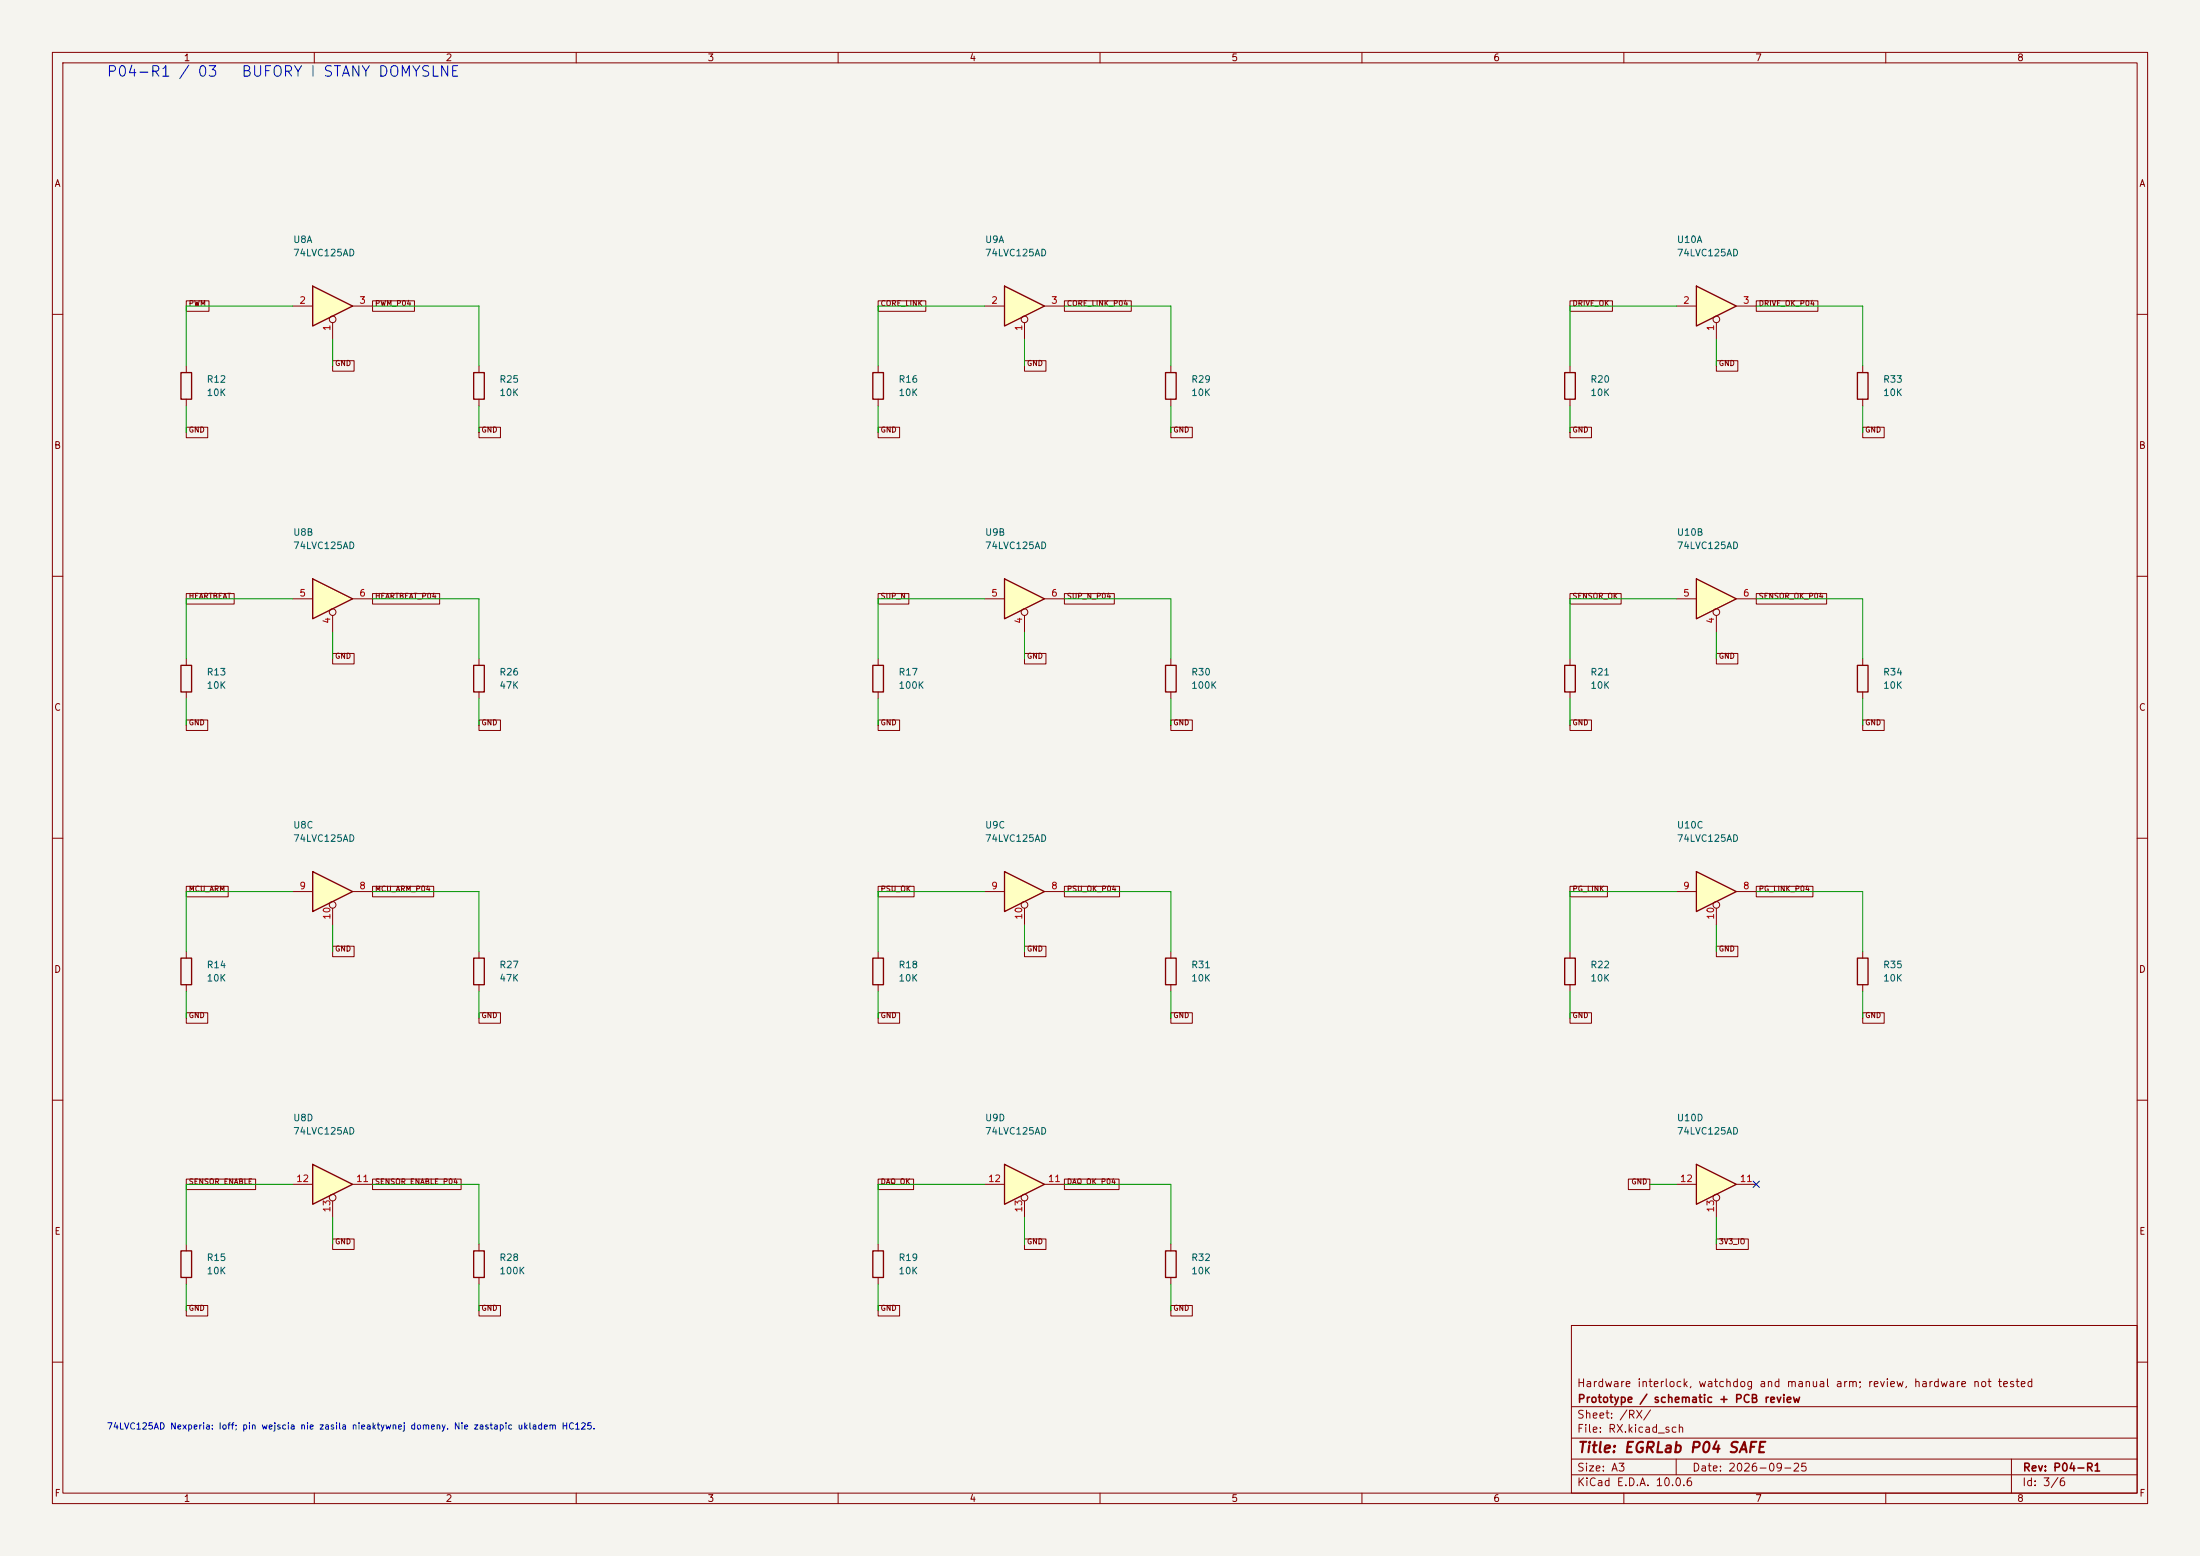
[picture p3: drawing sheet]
(kicad_sch (version 20250114) (generator "eeschema") (paper "A3") (title_block (title "EGRLab P04 SAFE") (date "2026-09-25") (rev "P04-R1") (company "Prototype / schematic + PCB review") (comment 1 "Hardware interlock, watchdog and manual arm; review, hardware not tested"))(lib_symbols (symbol "P04:74LVC125AD" (pin_names (offset 1.016)) (exclude_from_sim no) (in_bom yes) (on_board yes) (in_pos_files yes) (duplicate_pin_numbers_are_jumpers no) (symbol "74LVC125AD_1_0" (polyline (pts (xy -3.81 3.81) (xy -3.81 -3.81) (xy 3.81 0) (xy -3.81 3.81)) (stroke (width 0.254) (type default)) (fill (type background))) (pin input inverted (at 0 -6.35 90) (length 4.445) (name "" (effects (font (size 1.27 1.27)))) (number "1" (effects (font (size 1.27 1.27))))) (pin input line (at -7.62 0 0) (length 3.81) (name "" (effects (font (size 1.27 1.27)))) (number "2" (effects (font (size 1.27 1.27))))) (pin tri_state line (at 7.62 0 180) (length 3.81) (name "" (effects (font (size 1.27 1.27)))) (number "3" (effects (font (size 1.27 1.27)))))) (symbol "74LVC125AD_2_0" (polyline (pts (xy -3.81 3.81) (xy -3.81 -3.81) (xy 3.81 0) (xy -3.81 3.81)) (stroke (width 0.254) (type default)) (fill (type background))) (pin input inverted (at 0 -6.35 90) (length 4.445) (name "" (effects (font (size 1.27 1.27)))) (number "4" (effects (font (size 1.27 1.27))))) (pin input line (at -7.62 0 0) (length 3.81) (name "" (effects (font (size 1.27 1.27)))) (number "5" (effects (font (size 1.27 1.27))))) (pin tri_state line (at 7.62 0 180) (length 3.81) (name "" (effects (font (size 1.27 1.27)))) (number "6" (effects (font (size 1.27 1.27)))))) (symbol "74LVC125AD_3_0" (polyline (pts (xy -3.81 3.81) (xy -3.81 -3.81) (xy 3.81 0) (xy -3.81 3.81)) (stroke (width 0.254) (type default)) (fill (type background))) (pin tri_state line (at 7.62 0 180) (length 3.81) (name "" (effects (font (size 1.27 1.27)))) (number "8" (effects (font (size 1.27 1.27))))) (pin input line (at -7.62 0 0) (length 3.81) (name "" (effects (font (size 1.27 1.27)))) (number "9" (effects (font (size 1.27 1.27))))) (pin input inverted (at 0 -6.35 90) (length 4.445) (name "" (effects (font (size 1.27 1.27)))) (number "10" (effects (font (size 1.27 1.27)))))) (symbol "74LVC125AD_4_0" (polyline (pts (xy -3.81 3.81) (xy -3.81 -3.81) (xy 3.81 0) (xy -3.81 3.81)) (stroke (width 0.254) (type default)) (fill (type background))) (pin tri_state line (at 7.62 0 180) (length 3.81) (name "" (effects (font (size 1.27 1.27)))) (number "11" (effects (font (size 1.27 1.27))))) (pin input line (at -7.62 0 0) (length 3.81) (name "" (effects (font (size 1.27 1.27)))) (number "12" (effects (font (size 1.27 1.27))))) (pin input inverted (at 0 -6.35 90) (length 4.445) (name "" (effects (font (size 1.27 1.27)))) (number "13" (effects (font (size 1.27 1.27)))))) (symbol "74LVC125AD_5_0" (pin power_in line (at 0 -12.7 90) (length 5.08) (name "GND" (effects (font (size 1.27 1.27)))) (number "7" (effects (font (size 1.27 1.27))))) (pin power_in line (at 0 12.7 270) (length 5.08) (name "VCC" (effects (font (size 1.27 1.27)))) (number "14" (effects (font (size 1.27 1.27)))))) (symbol "74LVC125AD_5_1" (rectangle (start -5.08 7.62) (end 5.08 -7.62) (stroke (width 0.254) (type default)) (fill (type background)))) (embedded_fonts no))(symbol "P04:R" (pin_numbers (hide yes)) (pin_names (offset 0)) (exclude_from_sim no) (in_bom yes) (on_board yes) (in_pos_files yes) (duplicate_pin_numbers_are_jumpers no) (symbol "R_0_1" (rectangle (start -1.016 -2.54) (end 1.016 2.54) (stroke (width 0.254) (type default)) (fill (type none)))) (symbol "R_1_1" (pin passive line (at 0 3.81 270) (length 1.27) (name "" (effects (font (size 1.27 1.27)))) (number "1" (effects (font (size 1.27 1.27))))) (pin passive line (at 0 -3.81 90) (length 1.27) (name "" (effects (font (size 1.27 1.27)))) (number "2" (effects (font (size 1.27 1.27)))))) (embedded_fonts no)))(symbol (lib_id "P04:74LVC125AD") (at 63.5 58.42 0) (unit 1) (in_bom yes) (on_board yes) (dnp no) (property "Reference" "U8" (at 55.88 45.72 0) (effects (font (size 1.27 1.27)) (justify left))) (property "Value" "74LVC125AD" (at 55.88 48.26 0) (effects (font (size 1.27 1.27)) (justify left)))(property "Footprint" "P04:Adapter_SO14_DIP14_W15.24_Kamami575068" (at 63.5 58.42 0) (effects (font (size 1 1)) hide))(property "MPN" "74LVC125AD,118 (Nexperia)" (at 63.5 58.42 0) (effects (font (size 1 1)) hide))(property "BaselineRef" "U_RX1" (at 63.5 58.42 0) (effects (font (size 1 1)) hide))(property "Datasheet" "https://assets.nexperia.com/documents/data-sheet/74LVC125A.pdf" (at 63.5 58.42 0) (effects (font (size 1 1)) hide))(pin "1")(pin "2")(pin "3"))(symbol (lib_id "P04:R") (at 35.56 73.66 0) (unit 1) (in_bom yes) (on_board yes) (dnp no) (property "Reference" "R12" (at 39.370000000000005 72.39 0) (effects (font (size 1.27 1.27)) (justify left))) (property "Value" "10K" (at 39.370000000000005 74.93 0) (effects (font (size 1.27 1.27)) (justify left)))(property "Footprint" "Resistor_THT:R_Axial_DIN0207_L6.3mm_D2.5mm_P10.16mm_Horizontal" (at 35.56 73.66 0) (effects (font (size 1 1)) hide))(property "MPN" "MFR-25FRF52-10K" (at 35.56 73.66 0) (effects (font (size 1 1)) hide))(property "BaselineRef" "R_EXT_PWM" (at 35.56 73.66 0) (effects (font (size 1 1)) hide))(property "Datasheet" "https://yageogroup.com/content/Resource%20Library/Datasheet/YAGEO-MFR_DATASHEET.pdf" (at 35.56 73.66 0) (effects (font (size 1 1)) hide))(pin "1")(pin "2"))(symbol (lib_id "P04:R") (at 91.44 73.66 0) (unit 1) (in_bom yes) (on_board yes) (dnp no) (property "Reference" "R25" (at 95.25 72.39 0) (effects (font (size 1.27 1.27)) (justify left))) (property "Value" "10K" (at 95.25 74.93 0) (effects (font (size 1.27 1.27)) (justify left)))(property "Footprint" "Resistor_THT:R_Axial_DIN0207_L6.3mm_D2.5mm_P10.16mm_Horizontal" (at 91.44 73.66 0) (effects (font (size 1 1)) hide))(property "MPN" "MFR-25FRF52-10K" (at 91.44 73.66 0) (effects (font (size 1 1)) hide))(property "BaselineRef" "R_LOCAL_PWM" (at 91.44 73.66 0) (effects (font (size 1 1)) hide))(property "Datasheet" "https://yageogroup.com/content/Resource%20Library/Datasheet/YAGEO-MFR_DATASHEET.pdf" (at 91.44 73.66 0) (effects (font (size 1 1)) hide))(pin "1")(pin "2"))(wire (pts (xy 35.56 69.85) (xy 35.56 58.42)) (stroke (width 0) (type default)))(wire (pts (xy 35.56 58.42) (xy 55.88 58.42)) (stroke (width 0) (type default)))(global_label "PWM" (shape passive)  (at 35.56 58.42 0) (effects (font (size 1 1)) (justify left bottom)))(wire (pts (xy 91.44 69.85) (xy 91.44 58.42)) (stroke (width 0) (type default)))(wire (pts (xy 71.12 58.42) (xy 91.44 58.42)) (stroke (width 0) (type default)))(global_label "PWM_P04" (shape passive)  (at 71.12 58.42 0) (effects (font (size 1 1)) (justify left bottom)))(symbol (lib_id "P04:74LVC125AD") (at 63.5 114.3 0) (unit 2) (in_bom yes) (on_board yes) (dnp no) (property "Reference" "U8" (at 55.88 101.6 0) (effects (font (size 1.27 1.27)) (justify left))) (property "Value" "74LVC125AD" (at 55.88 104.14 0) (effects (font (size 1.27 1.27)) (justify left)))(property "Footprint" "P04:Adapter_SO14_DIP14_W15.24_Kamami575068" (at 63.5 114.3 0) (effects (font (size 1 1)) hide))(property "MPN" "74LVC125AD,118 (Nexperia)" (at 63.5 114.3 0) (effects (font (size 1 1)) hide))(property "BaselineRef" "U_RX1" (at 63.5 114.3 0) (effects (font (size 1 1)) hide))(property "Datasheet" "https://assets.nexperia.com/documents/data-sheet/74LVC125A.pdf" (at 63.5 114.3 0) (effects (font (size 1 1)) hide))(pin "4")(pin "5")(pin "6"))(symbol (lib_id "P04:R") (at 35.56 129.54 0) (unit 1) (in_bom yes) (on_board yes) (dnp no) (property "Reference" "R13" (at 39.370000000000005 128.26999999999998 0) (effects (font (size 1.27 1.27)) (justify left))) (property "Value" "10K" (at 39.370000000000005 130.80999999999997 0) (effects (font (size 1.27 1.27)) (justify left)))(property "Footprint" "Resistor_THT:R_Axial_DIN0207_L6.3mm_D2.5mm_P10.16mm_Horizontal" (at 35.56 129.54 0) (effects (font (size 1 1)) hide))(property "MPN" "MFR-25FRF52-10K" (at 35.56 129.54 0) (effects (font (size 1 1)) hide))(property "BaselineRef" "R_EXT_HEARTBEAT" (at 35.56 129.54 0) (effects (font (size 1 1)) hide))(property "Datasheet" "https://yageogroup.com/content/Resource%20Library/Datasheet/YAGEO-MFR_DATASHEET.pdf" (at 35.56 129.54 0) (effects (font (size 1 1)) hide))(pin "1")(pin "2"))(symbol (lib_id "P04:R") (at 91.44 129.54 0) (unit 1) (in_bom yes) (on_board yes) (dnp no) (property "Reference" "R26" (at 95.25 128.26999999999998 0) (effects (font (size 1.27 1.27)) (justify left))) (property "Value" "47K" (at 95.25 130.80999999999997 0) (effects (font (size 1.27 1.27)) (justify left)))(property "Footprint" "Resistor_THT:R_Axial_DIN0207_L6.3mm_D2.5mm_P10.16mm_Horizontal" (at 91.44 129.54 0) (effects (font (size 1 1)) hide))(property "MPN" "MFR-25FRF52-47K" (at 91.44 129.54 0) (effects (font (size 1 1)) hide))(property "BaselineRef" "R_LOCAL_HEARTBEAT" (at 91.44 129.54 0) (effects (font (size 1 1)) hide))(property "Datasheet" "https://yageogroup.com/content/Resource%20Library/Datasheet/YAGEO-MFR_DATASHEET.pdf" (at 91.44 129.54 0) (effects (font (size 1 1)) hide))(pin "1")(pin "2"))(wire (pts (xy 35.56 125.73) (xy 35.56 114.3)) (stroke (width 0) (type default)))(wire (pts (xy 35.56 114.3) (xy 55.88 114.3)) (stroke (width 0) (type default)))(global_label "HEARTBEAT" (shape passive)  (at 35.56 114.3 0) (effects (font (size 1 1)) (justify left bottom)))(wire (pts (xy 91.44 125.73) (xy 91.44 114.3)) (stroke (width 0) (type default)))(wire (pts (xy 71.12 114.3) (xy 91.44 114.3)) (stroke (width 0) (type default)))(global_label "HEARTBEAT_P04" (shape passive)  (at 71.12 114.3 0) (effects (font (size 1 1)) (justify left bottom)))(symbol (lib_id "P04:74LVC125AD") (at 63.5 170.18 0) (unit 3) (in_bom yes) (on_board yes) (dnp no) (property "Reference" "U8" (at 55.88 157.48 0) (effects (font (size 1.27 1.27)) (justify left))) (property "Value" "74LVC125AD" (at 55.88 160.01999999999998 0) (effects (font (size 1.27 1.27)) (justify left)))(property "Footprint" "P04:Adapter_SO14_DIP14_W15.24_Kamami575068" (at 63.5 170.18 0) (effects (font (size 1 1)) hide))(property "MPN" "74LVC125AD,118 (Nexperia)" (at 63.5 170.18 0) (effects (font (size 1 1)) hide))(property "BaselineRef" "U_RX1" (at 63.5 170.18 0) (effects (font (size 1 1)) hide))(property "Datasheet" "https://assets.nexperia.com/documents/data-sheet/74LVC125A.pdf" (at 63.5 170.18 0) (effects (font (size 1 1)) hide))(pin "8")(pin "9")(pin "10"))(symbol (lib_id "P04:R") (at 35.56 185.42 0) (unit 1) (in_bom yes) (on_board yes) (dnp no) (property "Reference" "R14" (at 39.370000000000005 184.14999999999998 0) (effects (font (size 1.27 1.27)) (justify left))) (property "Value" "10K" (at 39.370000000000005 186.68999999999997 0) (effects (font (size 1.27 1.27)) (justify left)))(property "Footprint" "Resistor_THT:R_Axial_DIN0207_L6.3mm_D2.5mm_P10.16mm_Horizontal" (at 35.56 185.42 0) (effects (font (size 1 1)) hide))(property "MPN" "MFR-25FRF52-10K" (at 35.56 185.42 0) (effects (font (size 1 1)) hide))(property "BaselineRef" "R_EXT_MCU_ARM" (at 35.56 185.42 0) (effects (font (size 1 1)) hide))(property "Datasheet" "https://yageogroup.com/content/Resource%20Library/Datasheet/YAGEO-MFR_DATASHEET.pdf" (at 35.56 185.42 0) (effects (font (size 1 1)) hide))(pin "1")(pin "2"))(symbol (lib_id "P04:R") (at 91.44 185.42 0) (unit 1) (in_bom yes) (on_board yes) (dnp no) (property "Reference" "R27" (at 95.25 184.14999999999998 0) (effects (font (size 1.27 1.27)) (justify left))) (property "Value" "47K" (at 95.25 186.68999999999997 0) (effects (font (size 1.27 1.27)) (justify left)))(property "Footprint" "Resistor_THT:R_Axial_DIN0207_L6.3mm_D2.5mm_P10.16mm_Horizontal" (at 91.44 185.42 0) (effects (font (size 1 1)) hide))(property "MPN" "MFR-25FRF52-47K" (at 91.44 185.42 0) (effects (font (size 1 1)) hide))(property "BaselineRef" "R_LOCAL_MCU_ARM" (at 91.44 185.42 0) (effects (font (size 1 1)) hide))(property "Datasheet" "https://yageogroup.com/content/Resource%20Library/Datasheet/YAGEO-MFR_DATASHEET.pdf" (at 91.44 185.42 0) (effects (font (size 1 1)) hide))(pin "1")(pin "2"))(wire (pts (xy 35.56 181.61) (xy 35.56 170.18)) (stroke (width 0) (type default)))(wire (pts (xy 35.56 170.18) (xy 55.88 170.18)) (stroke (width 0) (type default)))(global_label "MCU_ARM" (shape passive)  (at 35.56 170.18 0) (effects (font (size 1 1)) (justify left bottom)))(wire (pts (xy 91.44 181.61) (xy 91.44 170.18)) (stroke (width 0) (type default)))(wire (pts (xy 71.12 170.18) (xy 91.44 170.18)) (stroke (width 0) (type default)))(global_label "MCU_ARM_P04" (shape passive)  (at 71.12 170.18 0) (effects (font (size 1 1)) (justify left bottom)))(symbol (lib_id "P04:74LVC125AD") (at 63.5 226.06 0) (unit 4) (in_bom yes) (on_board yes) (dnp no) (property "Reference" "U8" (at 55.88 213.36 0) (effects (font (size 1.27 1.27)) (justify left))) (property "Value" "74LVC125AD" (at 55.88 215.9 0) (effects (font (size 1.27 1.27)) (justify left)))(property "Footprint" "P04:Adapter_SO14_DIP14_W15.24_Kamami575068" (at 63.5 226.06 0) (effects (font (size 1 1)) hide))(property "MPN" "74LVC125AD,118 (Nexperia)" (at 63.5 226.06 0) (effects (font (size 1 1)) hide))(property "BaselineRef" "U_RX1" (at 63.5 226.06 0) (effects (font (size 1 1)) hide))(property "Datasheet" "https://assets.nexperia.com/documents/data-sheet/74LVC125A.pdf" (at 63.5 226.06 0) (effects (font (size 1 1)) hide))(pin "11")(pin "12")(pin "13"))(symbol (lib_id "P04:R") (at 35.56 241.3 0) (unit 1) (in_bom yes) (on_board yes) (dnp no) (property "Reference" "R15" (at 39.370000000000005 240.03 0) (effects (font (size 1.27 1.27)) (justify left))) (property "Value" "10K" (at 39.370000000000005 242.57 0) (effects (font (size 1.27 1.27)) (justify left)))(property "Footprint" "Resistor_THT:R_Axial_DIN0207_L6.3mm_D2.5mm_P10.16mm_Horizontal" (at 35.56 241.3 0) (effects (font (size 1 1)) hide))(property "MPN" "MFR-25FRF52-10K" (at 35.56 241.3 0) (effects (font (size 1 1)) hide))(property "BaselineRef" "R_EXT_SENSOR_ENABLE" (at 35.56 241.3 0) (effects (font (size 1 1)) hide))(property "Datasheet" "https://yageogroup.com/content/Resource%20Library/Datasheet/YAGEO-MFR_DATASHEET.pdf" (at 35.56 241.3 0) (effects (font (size 1 1)) hide))(pin "1")(pin "2"))(symbol (lib_id "P04:R") (at 91.44 241.3 0) (unit 1) (in_bom yes) (on_board yes) (dnp no) (property "Reference" "R28" (at 95.25 240.03 0) (effects (font (size 1.27 1.27)) (justify left))) (property "Value" "100K" (at 95.25 242.57 0) (effects (font (size 1.27 1.27)) (justify left)))(property "Footprint" "Resistor_THT:R_Axial_DIN0207_L6.3mm_D2.5mm_P10.16mm_Horizontal" (at 91.44 241.3 0) (effects (font (size 1 1)) hide))(property "MPN" "MFR-25FRF52-100K" (at 91.44 241.3 0) (effects (font (size 1 1)) hide))(property "BaselineRef" "R_LOCAL_SENSOR_ENABLE" (at 91.44 241.3 0) (effects (font (size 1 1)) hide))(property "Datasheet" "https://yageogroup.com/content/Resource%20Library/Datasheet/YAGEO-MFR_DATASHEET.pdf" (at 91.44 241.3 0) (effects (font (size 1 1)) hide))(pin "1")(pin "2"))(wire (pts (xy 35.56 237.49) (xy 35.56 226.06)) (stroke (width 0) (type default)))(wire (pts (xy 35.56 226.06) (xy 55.88 226.06)) (stroke (width 0) (type default)))(global_label "SENSOR_ENABLE" (shape passive)  (at 35.56 226.06 0) (effects (font (size 1 1)) (justify left bottom)))(wire (pts (xy 91.44 237.49) (xy 91.44 226.06)) (stroke (width 0) (type default)))(wire (pts (xy 71.12 226.06) (xy 91.44 226.06)) (stroke (width 0) (type default)))(global_label "SENSOR_ENABLE_P04" (shape passive)  (at 71.12 226.06 0) (effects (font (size 1 1)) (justify left bottom)))(symbol (lib_id "P04:74LVC125AD") (at 195.58 58.42 0) (unit 1) (in_bom yes) (on_board yes) (dnp no) (property "Reference" "U9" (at 187.96 45.72 0) (effects (font (size 1.27 1.27)) (justify left))) (property "Value" "74LVC125AD" (at 187.96 48.26 0) (effects (font (size 1.27 1.27)) (justify left)))(property "Footprint" "P04:Adapter_SO14_DIP14_W15.24_Kamami575068" (at 195.58 58.42 0) (effects (font (size 1 1)) hide))(property "MPN" "74LVC125AD,118 (Nexperia)" (at 195.58 58.42 0) (effects (font (size 1 1)) hide))(property "BaselineRef" "U_RX2" (at 195.58 58.42 0) (effects (font (size 1 1)) hide))(property "Datasheet" "https://assets.nexperia.com/documents/data-sheet/74LVC125A.pdf" (at 195.58 58.42 0) (effects (font (size 1 1)) hide))(pin "1")(pin "2")(pin "3"))(symbol (lib_id "P04:R") (at 167.64 73.66 0) (unit 1) (in_bom yes) (on_board yes) (dnp no) (property "Reference" "R16" (at 171.45 72.39 0) (effects (font (size 1.27 1.27)) (justify left))) (property "Value" "10K" (at 171.45 74.93 0) (effects (font (size 1.27 1.27)) (justify left)))(property "Footprint" "Resistor_THT:R_Axial_DIN0207_L6.3mm_D2.5mm_P10.16mm_Horizontal" (at 167.64 73.66 0) (effects (font (size 1 1)) hide))(property "MPN" "MFR-25FRF52-10K" (at 167.64 73.66 0) (effects (font (size 1 1)) hide))(property "BaselineRef" "R_EXT_CORE_LINK" (at 167.64 73.66 0) (effects (font (size 1 1)) hide))(property "Datasheet" "https://yageogroup.com/content/Resource%20Library/Datasheet/YAGEO-MFR_DATASHEET.pdf" (at 167.64 73.66 0) (effects (font (size 1 1)) hide))(pin "1")(pin "2"))(symbol (lib_id "P04:R") (at 223.52 73.66 0) (unit 1) (in_bom yes) (on_board yes) (dnp no) (property "Reference" "R29" (at 227.33 72.39 0) (effects (font (size 1.27 1.27)) (justify left))) (property "Value" "10K" (at 227.33 74.93 0) (effects (font (size 1.27 1.27)) (justify left)))(property "Footprint" "Resistor_THT:R_Axial_DIN0207_L6.3mm_D2.5mm_P10.16mm_Horizontal" (at 223.52 73.66 0) (effects (font (size 1 1)) hide))(property "MPN" "MFR-25FRF52-10K" (at 223.52 73.66 0) (effects (font (size 1 1)) hide))(property "BaselineRef" "R_LOCAL_CORE_LINK" (at 223.52 73.66 0) (effects (font (size 1 1)) hide))(property "Datasheet" "https://yageogroup.com/content/Resource%20Library/Datasheet/YAGEO-MFR_DATASHEET.pdf" (at 223.52 73.66 0) (effects (font (size 1 1)) hide))(pin "1")(pin "2"))(wire (pts (xy 167.64 69.85) (xy 167.64 58.42)) (stroke (width 0) (type default)))(wire (pts (xy 167.64 58.42) (xy 187.96 58.42)) (stroke (width 0) (type default)))(global_label "CORE_LINK" (shape passive)  (at 167.64 58.42 0) (effects (font (size 1 1)) (justify left bottom)))(wire (pts (xy 223.52 69.85) (xy 223.52 58.42)) (stroke (width 0) (type default)))(wire (pts (xy 203.2 58.42) (xy 223.52 58.42)) (stroke (width 0) (type default)))(global_label "CORE_LINK_P04" (shape passive)  (at 203.2 58.42 0) (effects (font (size 1 1)) (justify left bottom)))(symbol (lib_id "P04:74LVC125AD") (at 195.58 114.3 0) (unit 2) (in_bom yes) (on_board yes) (dnp no) (property "Reference" "U9" (at 187.96 101.6 0) (effects (font (size 1.27 1.27)) (justify left))) (property "Value" "74LVC125AD" (at 187.96 104.14 0) (effects (font (size 1.27 1.27)) (justify left)))(property "Footprint" "P04:Adapter_SO14_DIP14_W15.24_Kamami575068" (at 195.58 114.3 0) (effects (font (size 1 1)) hide))(property "MPN" "74LVC125AD,118 (Nexperia)" (at 195.58 114.3 0) (effects (font (size 1 1)) hide))(property "BaselineRef" "U_RX2" (at 195.58 114.3 0) (effects (font (size 1 1)) hide))(property "Datasheet" "https://assets.nexperia.com/documents/data-sheet/74LVC125A.pdf" (at 195.58 114.3 0) (effects (font (size 1 1)) hide))(pin "4")(pin "5")(pin "6"))(symbol (lib_id "P04:R") (at 167.64 129.54 0) (unit 1) (in_bom yes) (on_board yes) (dnp no) (property "Reference" "R17" (at 171.45 128.26999999999998 0) (effects (font (size 1.27 1.27)) (justify left))) (property "Value" "100K" (at 171.45 130.80999999999997 0) (effects (font (size 1.27 1.27)) (justify left)))(property "Footprint" "Resistor_THT:R_Axial_DIN0207_L6.3mm_D2.5mm_P10.16mm_Horizontal" (at 167.64 129.54 0) (effects (font (size 1 1)) hide))(property "MPN" "MFR-25FRF52-100K" (at 167.64 129.54 0) (effects (font (size 1 1)) hide))(property "BaselineRef" "R_EXT_SUP_N" (at 167.64 129.54 0) (effects (font (size 1 1)) hide))(property "Datasheet" "https://yageogroup.com/content/Resource%20Library/Datasheet/YAGEO-MFR_DATASHEET.pdf" (at 167.64 129.54 0) (effects (font (size 1 1)) hide))(pin "1")(pin "2"))(symbol (lib_id "P04:R") (at 223.52 129.54 0) (unit 1) (in_bom yes) (on_board yes) (dnp no) (property "Reference" "R30" (at 227.33 128.26999999999998 0) (effects (font (size 1.27 1.27)) (justify left))) (property "Value" "100K" (at 227.33 130.80999999999997 0) (effects (font (size 1.27 1.27)) (justify left)))(property "Footprint" "Resistor_THT:R_Axial_DIN0207_L6.3mm_D2.5mm_P10.16mm_Horizontal" (at 223.52 129.54 0) (effects (font (size 1 1)) hide))(property "MPN" "MFR-25FRF52-100K" (at 223.52 129.54 0) (effects (font (size 1 1)) hide))(property "BaselineRef" "R_LOCAL_SUP_N" (at 223.52 129.54 0) (effects (font (size 1 1)) hide))(property "Datasheet" "https://yageogroup.com/content/Resource%20Library/Datasheet/YAGEO-MFR_DATASHEET.pdf" (at 223.52 129.54 0) (effects (font (size 1 1)) hide))(pin "1")(pin "2"))(wire (pts (xy 167.64 125.73) (xy 167.64 114.3)) (stroke (width 0) (type default)))(wire (pts (xy 167.64 114.3) (xy 187.96 114.3)) (stroke (width 0) (type default)))(global_label "SUP_N" (shape passive)  (at 167.64 114.3 0) (effects (font (size 1 1)) (justify left bottom)))(wire (pts (xy 223.52 125.73) (xy 223.52 114.3)) (stroke (width 0) (type default)))(wire (pts (xy 203.2 114.3) (xy 223.52 114.3)) (stroke (width 0) (type default)))(global_label "SUP_N_P04" (shape passive)  (at 203.2 114.3 0) (effects (font (size 1 1)) (justify left bottom)))(symbol (lib_id "P04:74LVC125AD") (at 195.58 170.18 0) (unit 3) (in_bom yes) (on_board yes) (dnp no) (property "Reference" "U9" (at 187.96 157.48 0) (effects (font (size 1.27 1.27)) (justify left))) (property "Value" "74LVC125AD" (at 187.96 160.01999999999998 0) (effects (font (size 1.27 1.27)) (justify left)))(property "Footprint" "P04:Adapter_SO14_DIP14_W15.24_Kamami575068" (at 195.58 170.18 0) (effects (font (size 1 1)) hide))(property "MPN" "74LVC125AD,118 (Nexperia)" (at 195.58 170.18 0) (effects (font (size 1 1)) hide))(property "BaselineRef" "U_RX2" (at 195.58 170.18 0) (effects (font (size 1 1)) hide))(property "Datasheet" "https://assets.nexperia.com/documents/data-sheet/74LVC125A.pdf" (at 195.58 170.18 0) (effects (font (size 1 1)) hide))(pin "8")(pin "9")(pin "10"))(symbol (lib_id "P04:R") (at 167.64 185.42 0) (unit 1) (in_bom yes) (on_board yes) (dnp no) (property "Reference" "R18" (at 171.45 184.14999999999998 0) (effects (font (size 1.27 1.27)) (justify left))) (property "Value" "10K" (at 171.45 186.68999999999997 0) (effects (font (size 1.27 1.27)) (justify left)))(property "Footprint" "Resistor_THT:R_Axial_DIN0207_L6.3mm_D2.5mm_P10.16mm_Horizontal" (at 167.64 185.42 0) (effects (font (size 1 1)) hide))(property "MPN" "MFR-25FRF52-10K" (at 167.64 185.42 0) (effects (font (size 1 1)) hide))(property "BaselineRef" "R_EXT_PSU_OK" (at 167.64 185.42 0) (effects (font (size 1 1)) hide))(property "Datasheet" "https://yageogroup.com/content/Resource%20Library/Datasheet/YAGEO-MFR_DATASHEET.pdf" (at 167.64 185.42 0) (effects (font (size 1 1)) hide))(pin "1")(pin "2"))(symbol (lib_id "P04:R") (at 223.52 185.42 0) (unit 1) (in_bom yes) (on_board yes) (dnp no) (property "Reference" "R31" (at 227.33 184.14999999999998 0) (effects (font (size 1.27 1.27)) (justify left))) (property "Value" "10K" (at 227.33 186.68999999999997 0) (effects (font (size 1.27 1.27)) (justify left)))(property "Footprint" "Resistor_THT:R_Axial_DIN0207_L6.3mm_D2.5mm_P10.16mm_Horizontal" (at 223.52 185.42 0) (effects (font (size 1 1)) hide))(property "MPN" "MFR-25FRF52-10K" (at 223.52 185.42 0) (effects (font (size 1 1)) hide))(property "BaselineRef" "R_LOCAL_PSU_OK" (at 223.52 185.42 0) (effects (font (size 1 1)) hide))(property "Datasheet" "https://yageogroup.com/content/Resource%20Library/Datasheet/YAGEO-MFR_DATASHEET.pdf" (at 223.52 185.42 0) (effects (font (size 1 1)) hide))(pin "1")(pin "2"))(wire (pts (xy 167.64 181.61) (xy 167.64 170.18)) (stroke (width 0) (type default)))(wire (pts (xy 167.64 170.18) (xy 187.96 170.18)) (stroke (width 0) (type default)))(global_label "PSU_OK" (shape passive)  (at 167.64 170.18 0) (effects (font (size 1 1)) (justify left bottom)))(wire (pts (xy 223.52 181.61) (xy 223.52 170.18)) (stroke (width 0) (type default)))(wire (pts (xy 203.2 170.18) (xy 223.52 170.18)) (stroke (width 0) (type default)))(global_label "PSU_OK_P04" (shape passive)  (at 203.2 170.18 0) (effects (font (size 1 1)) (justify left bottom)))(symbol (lib_id "P04:74LVC125AD") (at 195.58 226.06 0) (unit 4) (in_bom yes) (on_board yes) (dnp no) (property "Reference" "U9" (at 187.96 213.36 0) (effects (font (size 1.27 1.27)) (justify left))) (property "Value" "74LVC125AD" (at 187.96 215.9 0) (effects (font (size 1.27 1.27)) (justify left)))(property "Footprint" "P04:Adapter_SO14_DIP14_W15.24_Kamami575068" (at 195.58 226.06 0) (effects (font (size 1 1)) hide))(property "MPN" "74LVC125AD,118 (Nexperia)" (at 195.58 226.06 0) (effects (font (size 1 1)) hide))(property "BaselineRef" "U_RX2" (at 195.58 226.06 0) (effects (font (size 1 1)) hide))(property "Datasheet" "https://assets.nexperia.com/documents/data-sheet/74LVC125A.pdf" (at 195.58 226.06 0) (effects (font (size 1 1)) hide))(pin "11")(pin "12")(pin "13"))(symbol (lib_id "P04:R") (at 167.64 241.3 0) (unit 1) (in_bom yes) (on_board yes) (dnp no) (property "Reference" "R19" (at 171.45 240.03 0) (effects (font (size 1.27 1.27)) (justify left))) (property "Value" "10K" (at 171.45 242.57 0) (effects (font (size 1.27 1.27)) (justify left)))(property "Footprint" "Resistor_THT:R_Axial_DIN0207_L6.3mm_D2.5mm_P10.16mm_Horizontal" (at 167.64 241.3 0) (effects (font (size 1 1)) hide))(property "MPN" "MFR-25FRF52-10K" (at 167.64 241.3 0) (effects (font (size 1 1)) hide))(property "BaselineRef" "R_EXT_DAQ_OK" (at 167.64 241.3 0) (effects (font (size 1 1)) hide))(property "Datasheet" "https://yageogroup.com/content/Resource%20Library/Datasheet/YAGEO-MFR_DATASHEET.pdf" (at 167.64 241.3 0) (effects (font (size 1 1)) hide))(pin "1")(pin "2"))(symbol (lib_id "P04:R") (at 223.52 241.3 0) (unit 1) (in_bom yes) (on_board yes) (dnp no) (property "Reference" "R32" (at 227.33 240.03 0) (effects (font (size 1.27 1.27)) (justify left))) (property "Value" "10K" (at 227.33 242.57 0) (effects (font (size 1.27 1.27)) (justify left)))(property "Footprint" "Resistor_THT:R_Axial_DIN0207_L6.3mm_D2.5mm_P10.16mm_Horizontal" (at 223.52 241.3 0) (effects (font (size 1 1)) hide))(property "MPN" "MFR-25FRF52-10K" (at 223.52 241.3 0) (effects (font (size 1 1)) hide))(property "BaselineRef" "R_LOCAL_DAQ_OK" (at 223.52 241.3 0) (effects (font (size 1 1)) hide))(property "Datasheet" "https://yageogroup.com/content/Resource%20Library/Datasheet/YAGEO-MFR_DATASHEET.pdf" (at 223.52 241.3 0) (effects (font (size 1 1)) hide))(pin "1")(pin "2"))(wire (pts (xy 167.64 237.49) (xy 167.64 226.06)) (stroke (width 0) (type default)))(wire (pts (xy 167.64 226.06) (xy 187.96 226.06)) (stroke (width 0) (type default)))(global_label "DAQ_OK" (shape passive)  (at 167.64 226.06 0) (effects (font (size 1 1)) (justify left bottom)))(wire (pts (xy 223.52 237.49) (xy 223.52 226.06)) (stroke (width 0) (type default)))(wire (pts (xy 203.2 226.06) (xy 223.52 226.06)) (stroke (width 0) (type default)))(global_label "DAQ_OK_P04" (shape passive)  (at 203.2 226.06 0) (effects (font (size 1 1)) (justify left bottom)))(symbol (lib_id "P04:74LVC125AD") (at 327.66 58.42 0) (unit 1) (in_bom yes) (on_board yes) (dnp no) (property "Reference" "U10" (at 320.04 45.72 0) (effects (font (size 1.27 1.27)) (justify left))) (property "Value" "74LVC125AD" (at 320.04 48.26 0) (effects (font (size 1.27 1.27)) (justify left)))(property "Footprint" "P04:Adapter_SO14_DIP14_W15.24_Kamami575068" (at 327.66 58.42 0) (effects (font (size 1 1)) hide))(property "MPN" "74LVC125AD,118 (Nexperia)" (at 327.66 58.42 0) (effects (font (size 1 1)) hide))(property "BaselineRef" "U_RX3" (at 327.66 58.42 0) (effects (font (size 1 1)) hide))(property "Datasheet" "https://assets.nexperia.com/documents/data-sheet/74LVC125A.pdf" (at 327.66 58.42 0) (effects (font (size 1 1)) hide))(pin "1")(pin "2")(pin "3"))(symbol (lib_id "P04:R") (at 299.72 73.66 0) (unit 1) (in_bom yes) (on_board yes) (dnp no) (property "Reference" "R20" (at 303.53000000000003 72.39 0) (effects (font (size 1.27 1.27)) (justify left))) (property "Value" "10K" (at 303.53000000000003 74.93 0) (effects (font (size 1.27 1.27)) (justify left)))(property "Footprint" "Resistor_THT:R_Axial_DIN0207_L6.3mm_D2.5mm_P10.16mm_Horizontal" (at 299.72 73.66 0) (effects (font (size 1 1)) hide))(property "MPN" "MFR-25FRF52-10K" (at 299.72 73.66 0) (effects (font (size 1 1)) hide))(property "BaselineRef" "R_EXT_DRIVE_OK" (at 299.72 73.66 0) (effects (font (size 1 1)) hide))(property "Datasheet" "https://yageogroup.com/content/Resource%20Library/Datasheet/YAGEO-MFR_DATASHEET.pdf" (at 299.72 73.66 0) (effects (font (size 1 1)) hide))(pin "1")(pin "2"))(symbol (lib_id "P04:R") (at 355.6 73.66 0) (unit 1) (in_bom yes) (on_board yes) (dnp no) (property "Reference" "R33" (at 359.41 72.39 0) (effects (font (size 1.27 1.27)) (justify left))) (property "Value" "10K" (at 359.41 74.93 0) (effects (font (size 1.27 1.27)) (justify left)))(property "Footprint" "Resistor_THT:R_Axial_DIN0207_L6.3mm_D2.5mm_P10.16mm_Horizontal" (at 355.6 73.66 0) (effects (font (size 1 1)) hide))(property "MPN" "MFR-25FRF52-10K" (at 355.6 73.66 0) (effects (font (size 1 1)) hide))(property "BaselineRef" "R_LOCAL_DRIVE_OK" (at 355.6 73.66 0) (effects (font (size 1 1)) hide))(property "Datasheet" "https://yageogroup.com/content/Resource%20Library/Datasheet/YAGEO-MFR_DATASHEET.pdf" (at 355.6 73.66 0) (effects (font (size 1 1)) hide))(pin "1")(pin "2"))(wire (pts (xy 299.72 69.85) (xy 299.72 58.42)) (stroke (width 0) (type default)))(wire (pts (xy 299.72 58.42) (xy 320.04 58.42)) (stroke (width 0) (type default)))(global_label "DRIVE_OK" (shape passive)  (at 299.72 58.42 0) (effects (font (size 1 1)) (justify left bottom)))(wire (pts (xy 355.6 69.85) (xy 355.6 58.42)) (stroke (width 0) (type default)))(wire (pts (xy 335.28 58.42) (xy 355.6 58.42)) (stroke (width 0) (type default)))(global_label "DRIVE_OK_P04" (shape passive)  (at 335.28 58.42 0) (effects (font (size 1 1)) (justify left bottom)))(symbol (lib_id "P04:74LVC125AD") (at 327.66 114.3 0) (unit 2) (in_bom yes) (on_board yes) (dnp no) (property "Reference" "U10" (at 320.04 101.6 0) (effects (font (size 1.27 1.27)) (justify left))) (property "Value" "74LVC125AD" (at 320.04 104.14 0) (effects (font (size 1.27 1.27)) (justify left)))(property "Footprint" "P04:Adapter_SO14_DIP14_W15.24_Kamami575068" (at 327.66 114.3 0) (effects (font (size 1 1)) hide))(property "MPN" "74LVC125AD,118 (Nexperia)" (at 327.66 114.3 0) (effects (font (size 1 1)) hide))(property "BaselineRef" "U_RX3" (at 327.66 114.3 0) (effects (font (size 1 1)) hide))(property "Datasheet" "https://assets.nexperia.com/documents/data-sheet/74LVC125A.pdf" (at 327.66 114.3 0) (effects (font (size 1 1)) hide))(pin "4")(pin "5")(pin "6"))(symbol (lib_id "P04:R") (at 299.72 129.54 0) (unit 1) (in_bom yes) (on_board yes) (dnp no) (property "Reference" "R21" (at 303.53000000000003 128.26999999999998 0) (effects (font (size 1.27 1.27)) (justify left))) (property "Value" "10K" (at 303.53000000000003 130.80999999999997 0) (effects (font (size 1.27 1.27)) (justify left)))(property "Footprint" "Resistor_THT:R_Axial_DIN0207_L6.3mm_D2.5mm_P10.16mm_Horizontal" (at 299.72 129.54 0) (effects (font (size 1 1)) hide))(property "MPN" "MFR-25FRF52-10K" (at 299.72 129.54 0) (effects (font (size 1 1)) hide))(property "BaselineRef" "R_EXT_SENSOR_OK" (at 299.72 129.54 0) (effects (font (size 1 1)) hide))(property "Datasheet" "https://yageogroup.com/content/Resource%20Library/Datasheet/YAGEO-MFR_DATASHEET.pdf" (at 299.72 129.54 0) (effects (font (size 1 1)) hide))(pin "1")(pin "2"))(symbol (lib_id "P04:R") (at 355.6 129.54 0) (unit 1) (in_bom yes) (on_board yes) (dnp no) (property "Reference" "R34" (at 359.41 128.26999999999998 0) (effects (font (size 1.27 1.27)) (justify left))) (property "Value" "10K" (at 359.41 130.80999999999997 0) (effects (font (size 1.27 1.27)) (justify left)))(property "Footprint" "Resistor_THT:R_Axial_DIN0207_L6.3mm_D2.5mm_P10.16mm_Horizontal" (at 355.6 129.54 0) (effects (font (size 1 1)) hide))(property "MPN" "MFR-25FRF52-10K" (at 355.6 129.54 0) (effects (font (size 1 1)) hide))(property "BaselineRef" "R_LOCAL_SENSOR_OK" (at 355.6 129.54 0) (effects (font (size 1 1)) hide))(property "Datasheet" "https://yageogroup.com/content/Resource%20Library/Datasheet/YAGEO-MFR_DATASHEET.pdf" (at 355.6 129.54 0) (effects (font (size 1 1)) hide))(pin "1")(pin "2"))(wire (pts (xy 299.72 125.73) (xy 299.72 114.3)) (stroke (width 0) (type default)))(wire (pts (xy 299.72 114.3) (xy 320.04 114.3)) (stroke (width 0) (type default)))(global_label "SENSOR_OK" (shape passive)  (at 299.72 114.3 0) (effects (font (size 1 1)) (justify left bottom)))(wire (pts (xy 355.6 125.73) (xy 355.6 114.3)) (stroke (width 0) (type default)))(wire (pts (xy 335.28 114.3) (xy 355.6 114.3)) (stroke (width 0) (type default)))(global_label "SENSOR_OK_P04" (shape passive)  (at 335.28 114.3 0) (effects (font (size 1 1)) (justify left bottom)))(symbol (lib_id "P04:74LVC125AD") (at 327.66 170.18 0) (unit 3) (in_bom yes) (on_board yes) (dnp no) (property "Reference" "U10" (at 320.04 157.48 0) (effects (font (size 1.27 1.27)) (justify left))) (property "Value" "74LVC125AD" (at 320.04 160.01999999999998 0) (effects (font (size 1.27 1.27)) (justify left)))(property "Footprint" "P04:Adapter_SO14_DIP14_W15.24_Kamami575068" (at 327.66 170.18 0) (effects (font (size 1 1)) hide))(property "MPN" "74LVC125AD,118 (Nexperia)" (at 327.66 170.18 0) (effects (font (size 1 1)) hide))(property "BaselineRef" "U_RX3" (at 327.66 170.18 0) (effects (font (size 1 1)) hide))(property "Datasheet" "https://assets.nexperia.com/documents/data-sheet/74LVC125A.pdf" (at 327.66 170.18 0) (effects (font (size 1 1)) hide))(pin "8")(pin "9")(pin "10"))(symbol (lib_id "P04:R") (at 299.72 185.42 0) (unit 1) (in_bom yes) (on_board yes) (dnp no) (property "Reference" "R22" (at 303.53000000000003 184.14999999999998 0) (effects (font (size 1.27 1.27)) (justify left))) (property "Value" "10K" (at 303.53000000000003 186.68999999999997 0) (effects (font (size 1.27 1.27)) (justify left)))(property "Footprint" "Resistor_THT:R_Axial_DIN0207_L6.3mm_D2.5mm_P10.16mm_Horizontal" (at 299.72 185.42 0) (effects (font (size 1 1)) hide))(property "MPN" "MFR-25FRF52-10K" (at 299.72 185.42 0) (effects (font (size 1 1)) hide))(property "BaselineRef" "R_EXT_PG_LINK" (at 299.72 185.42 0) (effects (font (size 1 1)) hide))(property "Datasheet" "https://yageogroup.com/content/Resource%20Library/Datasheet/YAGEO-MFR_DATASHEET.pdf" (at 299.72 185.42 0) (effects (font (size 1 1)) hide))(pin "1")(pin "2"))(symbol (lib_id "P04:R") (at 355.6 185.42 0) (unit 1) (in_bom yes) (on_board yes) (dnp no) (property "Reference" "R35" (at 359.41 184.14999999999998 0) (effects (font (size 1.27 1.27)) (justify left))) (property "Value" "10K" (at 359.41 186.68999999999997 0) (effects (font (size 1.27 1.27)) (justify left)))(property "Footprint" "Resistor_THT:R_Axial_DIN0207_L6.3mm_D2.5mm_P10.16mm_Horizontal" (at 355.6 185.42 0) (effects (font (size 1 1)) hide))(property "MPN" "MFR-25FRF52-10K" (at 355.6 185.42 0) (effects (font (size 1 1)) hide))(property "BaselineRef" "R_LOCAL_PG_LINK" (at 355.6 185.42 0) (effects (font (size 1 1)) hide))(property "Datasheet" "https://yageogroup.com/content/Resource%20Library/Datasheet/YAGEO-MFR_DATASHEET.pdf" (at 355.6 185.42 0) (effects (font (size 1 1)) hide))(pin "1")(pin "2"))(wire (pts (xy 299.72 181.61) (xy 299.72 170.18)) (stroke (width 0) (type default)))(wire (pts (xy 299.72 170.18) (xy 320.04 170.18)) (stroke (width 0) (type default)))(global_label "PG_LINK" (shape passive)  (at 299.72 170.18 0) (effects (font (size 1 1)) (justify left bottom)))(wire (pts (xy 355.6 181.61) (xy 355.6 170.18)) (stroke (width 0) (type default)))(wire (pts (xy 335.28 170.18) (xy 355.6 170.18)) (stroke (width 0) (type default)))(global_label "PG_LINK_P04" (shape passive)  (at 335.28 170.18 0) (effects (font (size 1 1)) (justify left bottom)))(symbol (lib_id "P04:74LVC125AD") (at 327.66 226.06 0) (unit 4) (in_bom yes) (on_board yes) (dnp no) (property "Reference" "U10" (at 320.04 213.36 0) (effects (font (size 1.27 1.27)) (justify left))) (property "Value" "74LVC125AD" (at 320.04 215.9 0) (effects (font (size 1.27 1.27)) (justify left)))(property "Footprint" "P04:Adapter_SO14_DIP14_W15.24_Kamami575068" (at 327.66 226.06 0) (effects (font (size 1 1)) hide))(property "MPN" "74LVC125AD,118 (Nexperia)" (at 327.66 226.06 0) (effects (font (size 1 1)) hide))(property "BaselineRef" "U_RX3" (at 327.66 226.06 0) (effects (font (size 1 1)) hide))(property "Datasheet" "https://assets.nexperia.com/documents/data-sheet/74LVC125A.pdf" (at 327.66 226.06 0) (effects (font (size 1 1)) hide))(pin "11")(pin "12")(pin "13"))(text "74LVC125AD Nexperia: Ioff; pin wejscia nie zasila nieaktywnej domeny. Nie zastapic ukladem HC125." (at 20.32 271.78 0) (effects (font (size 1.2 1.2)) (justify left top)))(text "P04-R1 / 03   BUFORY I STANY DOMYSLNE" (at 20.32 12.7 0) (effects (font (size 2 2)) (justify left top)))(wire (pts (xy 63.5 64.77) (xy 63.5 69.85)) (stroke (width 0) (type default)))(global_label "GND" (shape passive) (at 63.5 69.85 0) (effects (font (size 1 1)) (justify left bottom)))(wire (pts (xy 35.56 77.47) (xy 35.56 82.55)) (stroke (width 0) (type default)))(global_label "GND" (shape passive) (at 35.56 82.55 0) (effects (font (size 1 1)) (justify left bottom)))(wire (pts (xy 91.44 77.47) (xy 91.44 82.55)) (stroke (width 0) (type default)))(global_label "GND" (shape passive) (at 91.44 82.55 0) (effects (font (size 1 1)) (justify left bottom)))(wire (pts (xy 63.5 120.65) (xy 63.5 125.73)) (stroke (width 0) (type default)))(global_label "GND" (shape passive) (at 63.5 125.73 0) (effects (font (size 1 1)) (justify left bottom)))(wire (pts (xy 35.56 133.35) (xy 35.56 138.43)) (stroke (width 0) (type default)))(global_label "GND" (shape passive) (at 35.56 138.43 0) (effects (font (size 1 1)) (justify left bottom)))(wire (pts (xy 91.44 133.35) (xy 91.44 138.43)) (stroke (width 0) (type default)))(global_label "GND" (shape passive) (at 91.44 138.43 0) (effects (font (size 1 1)) (justify left bottom)))(wire (pts (xy 63.5 176.53) (xy 63.5 181.61)) (stroke (width 0) (type default)))(global_label "GND" (shape passive) (at 63.5 181.61 0) (effects (font (size 1 1)) (justify left bottom)))(wire (pts (xy 35.56 189.23) (xy 35.56 194.31)) (stroke (width 0) (type default)))(global_label "GND" (shape passive) (at 35.56 194.31 0) (effects (font (size 1 1)) (justify left bottom)))(wire (pts (xy 91.44 189.23) (xy 91.44 194.31)) (stroke (width 0) (type default)))(global_label "GND" (shape passive) (at 91.44 194.31 0) (effects (font (size 1 1)) (justify left bottom)))(wire (pts (xy 63.5 232.41) (xy 63.5 237.49)) (stroke (width 0) (type default)))(global_label "GND" (shape passive) (at 63.5 237.49 0) (effects (font (size 1 1)) (justify left bottom)))(wire (pts (xy 35.56 245.11) (xy 35.56 250.19)) (stroke (width 0) (type default)))(global_label "GND" (shape passive) (at 35.56 250.19 0) (effects (font (size 1 1)) (justify left bottom)))(wire (pts (xy 91.44 245.11) (xy 91.44 250.19)) (stroke (width 0) (type default)))(global_label "GND" (shape passive) (at 91.44 250.19 0) (effects (font (size 1 1)) (justify left bottom)))(wire (pts (xy 195.58 64.77) (xy 195.58 69.85)) (stroke (width 0) (type default)))(global_label "GND" (shape passive) (at 195.58 69.85 0) (effects (font (size 1 1)) (justify left bottom)))(wire (pts (xy 167.64 77.47) (xy 167.64 82.55)) (stroke (width 0) (type default)))(global_label "GND" (shape passive) (at 167.64 82.55 0) (effects (font (size 1 1)) (justify left bottom)))(wire (pts (xy 223.52 77.47) (xy 223.52 82.55)) (stroke (width 0) (type default)))(global_label "GND" (shape passive) (at 223.52 82.55 0) (effects (font (size 1 1)) (justify left bottom)))(wire (pts (xy 195.58 120.65) (xy 195.58 125.73)) (stroke (width 0) (type default)))(global_label "GND" (shape passive) (at 195.58 125.73 0) (effects (font (size 1 1)) (justify left bottom)))(wire (pts (xy 167.64 133.35) (xy 167.64 138.43)) (stroke (width 0) (type default)))(global_label "GND" (shape passive) (at 167.64 138.43 0) (effects (font (size 1 1)) (justify left bottom)))(wire (pts (xy 223.52 133.35) (xy 223.52 138.43)) (stroke (width 0) (type default)))(global_label "GND" (shape passive) (at 223.52 138.43 0) (effects (font (size 1 1)) (justify left bottom)))(wire (pts (xy 195.58 176.53) (xy 195.58 181.61)) (stroke (width 0) (type default)))(global_label "GND" (shape passive) (at 195.58 181.61 0) (effects (font (size 1 1)) (justify left bottom)))(wire (pts (xy 167.64 189.23) (xy 167.64 194.31)) (stroke (width 0) (type default)))(global_label "GND" (shape passive) (at 167.64 194.31 0) (effects (font (size 1 1)) (justify left bottom)))(wire (pts (xy 223.52 189.23) (xy 223.52 194.31)) (stroke (width 0) (type default)))(global_label "GND" (shape passive) (at 223.52 194.31 0) (effects (font (size 1 1)) (justify left bottom)))(wire (pts (xy 195.58 232.41) (xy 195.58 237.49)) (stroke (width 0) (type default)))(global_label "GND" (shape passive) (at 195.58 237.49 0) (effects (font (size 1 1)) (justify left bottom)))(wire (pts (xy 167.64 245.11) (xy 167.64 250.19)) (stroke (width 0) (type default)))(global_label "GND" (shape passive) (at 167.64 250.19 0) (effects (font (size 1 1)) (justify left bottom)))(wire (pts (xy 223.52 245.11) (xy 223.52 250.19)) (stroke (width 0) (type default)))(global_label "GND" (shape passive) (at 223.52 250.19 0) (effects (font (size 1 1)) (justify left bottom)))(wire (pts (xy 327.66 64.77) (xy 327.66 69.85)) (stroke (width 0) (type default)))(global_label "GND" (shape passive) (at 327.66 69.85 0) (effects (font (size 1 1)) (justify left bottom)))(wire (pts (xy 299.72 77.47) (xy 299.72 82.55)) (stroke (width 0) (type default)))(global_label "GND" (shape passive) (at 299.72 82.55 0) (effects (font (size 1 1)) (justify left bottom)))(wire (pts (xy 355.6 77.47) (xy 355.6 82.55)) (stroke (width 0) (type default)))(global_label "GND" (shape passive) (at 355.6 82.55 0) (effects (font (size 1 1)) (justify left bottom)))(wire (pts (xy 327.66 120.65) (xy 327.66 125.73)) (stroke (width 0) (type default)))(global_label "GND" (shape passive) (at 327.66 125.73 0) (effects (font (size 1 1)) (justify left bottom)))(wire (pts (xy 299.72 133.35) (xy 299.72 138.43)) (stroke (width 0) (type default)))(global_label "GND" (shape passive) (at 299.72 138.43 0) (effects (font (size 1 1)) (justify left bottom)))(wire (pts (xy 355.6 133.35) (xy 355.6 138.43)) (stroke (width 0) (type default)))(global_label "GND" (shape passive) (at 355.6 138.43 0) (effects (font (size 1 1)) (justify left bottom)))(wire (pts (xy 327.66 176.53) (xy 327.66 181.61)) (stroke (width 0) (type default)))(global_label "GND" (shape passive) (at 327.66 181.61 0) (effects (font (size 1 1)) (justify left bottom)))(wire (pts (xy 299.72 189.23) (xy 299.72 194.31)) (stroke (width 0) (type default)))(global_label "GND" (shape passive) (at 299.72 194.31 0) (effects (font (size 1 1)) (justify left bottom)))(wire (pts (xy 355.6 189.23) (xy 355.6 194.31)) (stroke (width 0) (type default)))(global_label "GND" (shape passive) (at 355.6 194.31 0) (effects (font (size 1 1)) (justify left bottom)))(no_connect (at 335.28 226.06))(wire (pts (xy 320.04 226.06) (xy 314.96 226.06)) (stroke (width 0) (type default)))(global_label "GND" (shape passive) (at 314.96 226.06 0) (effects (font (size 1 1)) (justify right bottom)))(wire (pts (xy 327.66 232.41) (xy 327.66 237.49)) (stroke (width 0) (type default)))(global_label "3V3_IO" (shape passive) (at 327.66 237.49 0) (effects (font (size 1 1)) (justify left bottom))))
